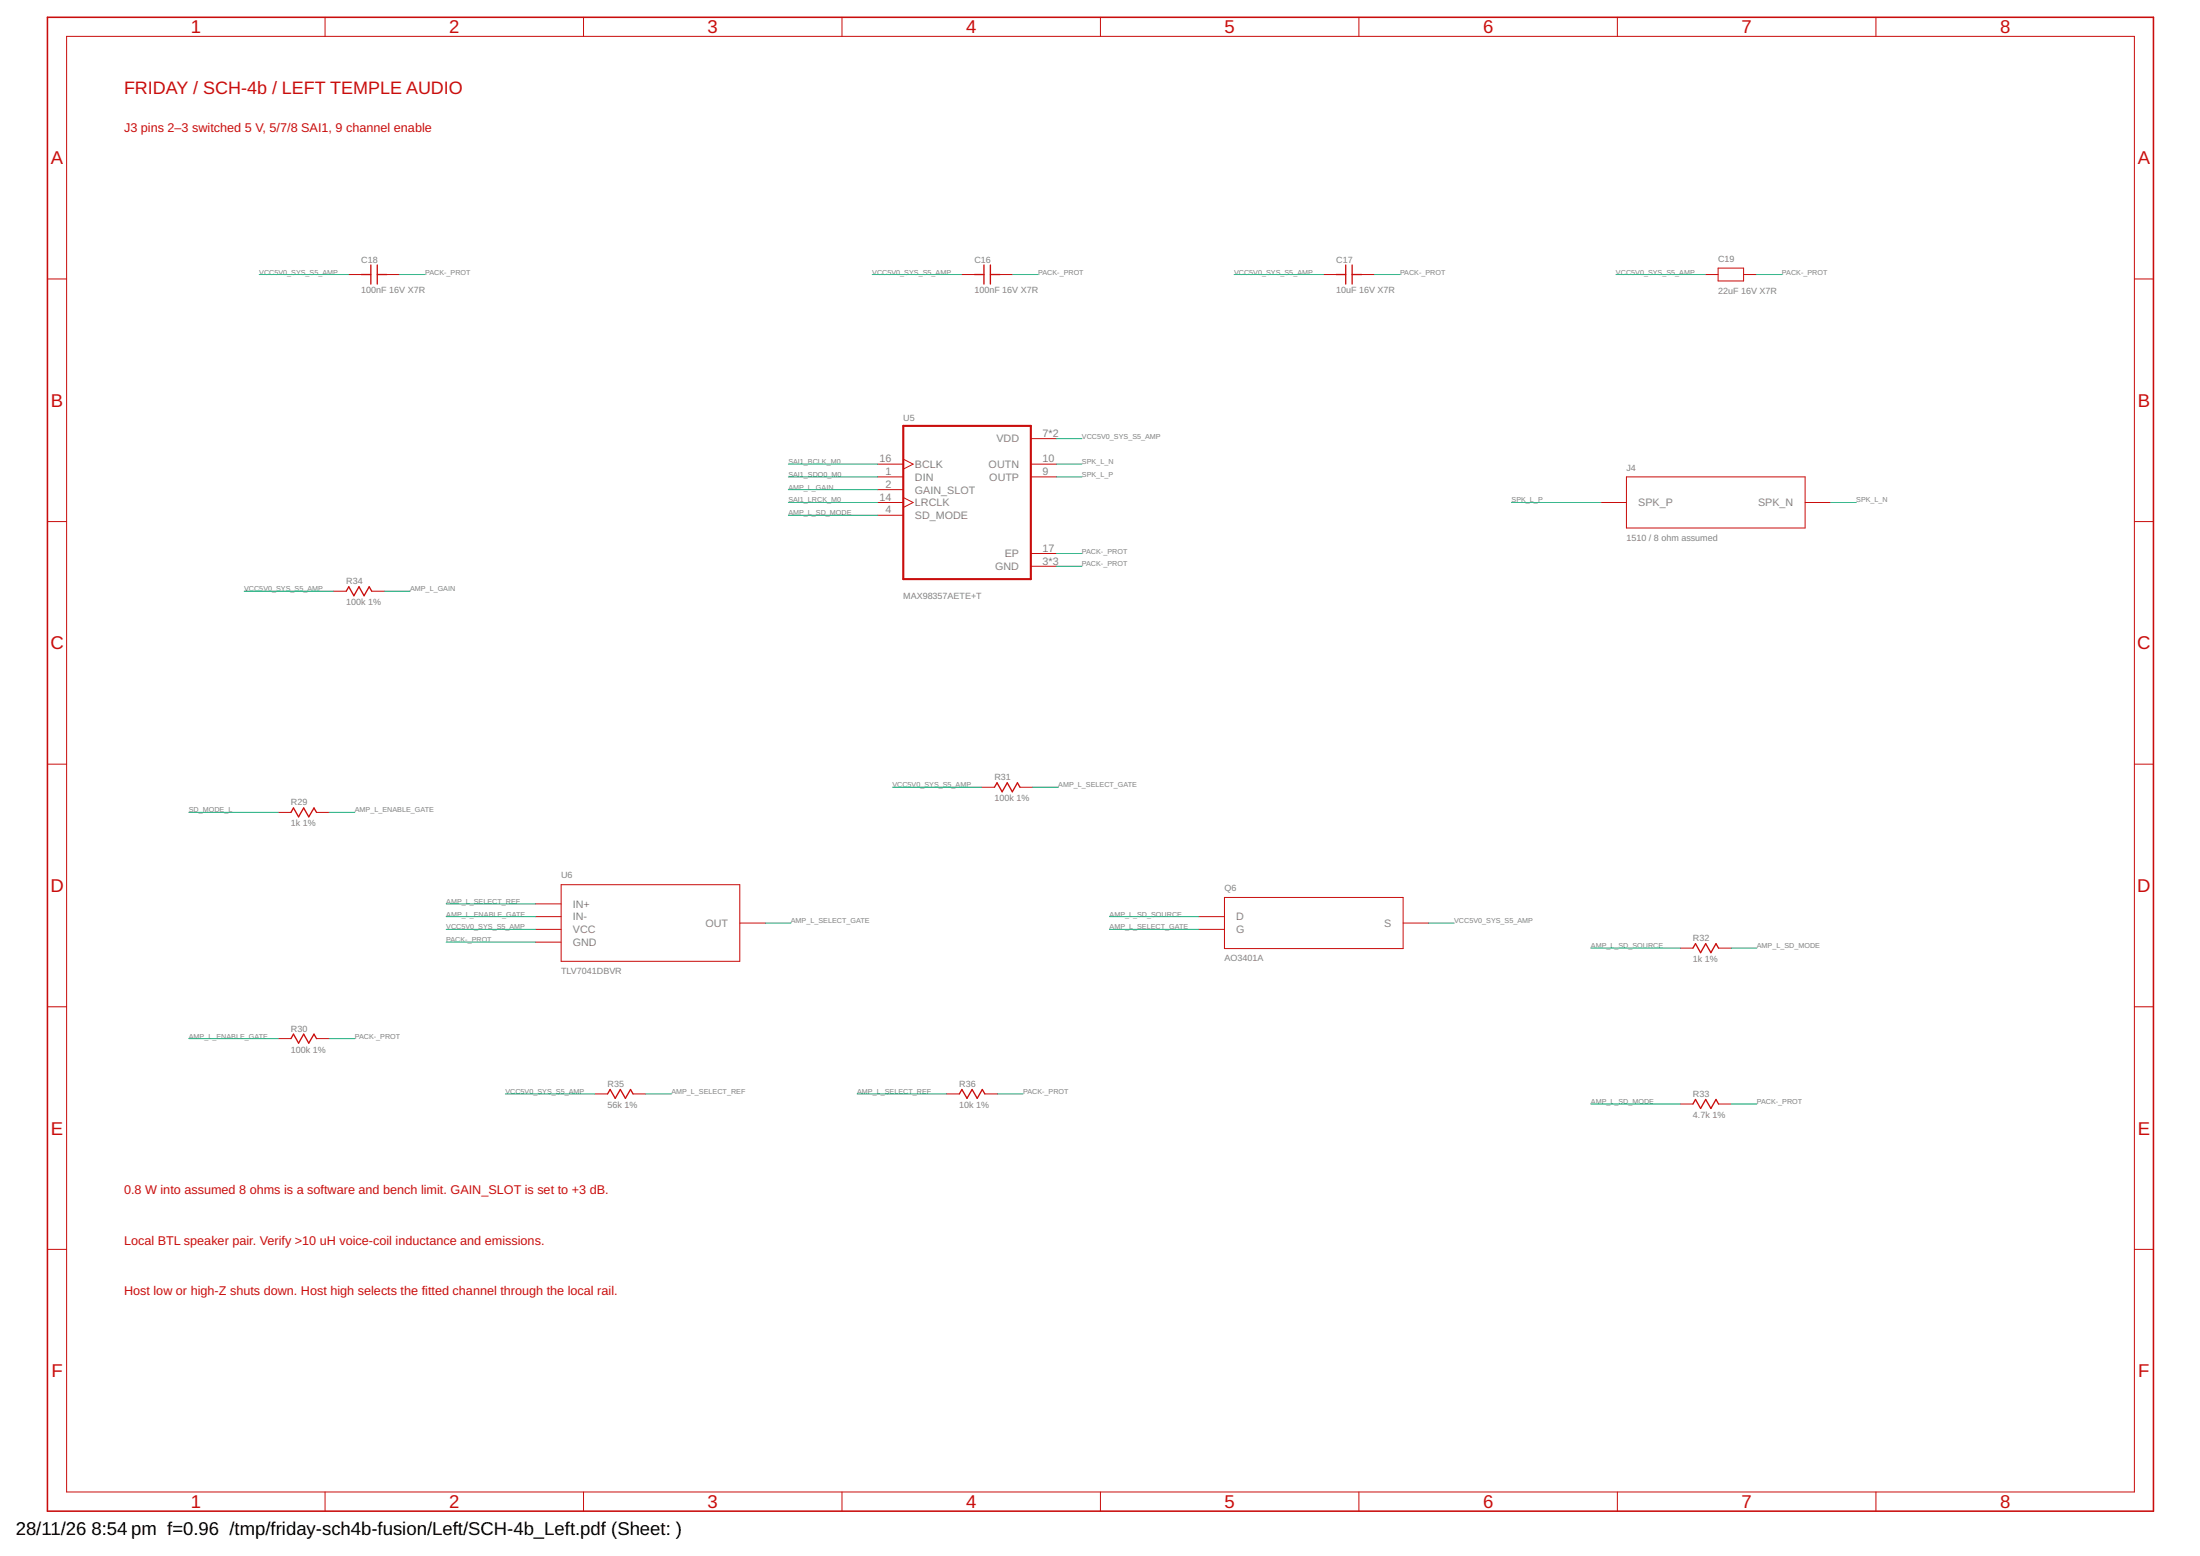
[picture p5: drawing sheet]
<svg xmlns="http://www.w3.org/2000/svg" width="420mm" height="297mm" viewBox="0 0 420 297" stroke-linecap="round" stroke-linejoin="round" font-family="sans-serif">
<path d="M9.1 3.3h402.2v285.2h-402.2z" fill="none" stroke="#c90d0c" stroke-width=".3"/>
<g fill="none" stroke="#c90d0c" stroke-width=".19">
<path d="M12.7 6.9h394.9v277.9h-394.9zM62.1 3.3v3.6M111.4 3.3v3.6M160.8 3.3v3.6M210.2 3.3v3.6M259.5 3.3v3.6M308.9 3.3v3.6M358.3 3.3v3.6M9.1 53.3h3.6M66.6 52.4h2.4M73.9 52.4h2.4M183.6 52.4h2.5"/>
<path d="M191 52.4h2.4M252.8 52.4h2.4M260.1 52.4h2.4M325.7 52.4h2.4M328.1 51.2h4.9v2.4h-4.9zM333 52.4h2.4M407.6 53.3h3.7M9.1 99.6h3.6M167.6 88.6h4.9M167.6 91h4.9M167.6 93.5h4.9M167.6 95.9h4.9"/>
<path d="M167.6 98.4h4.9M172.5 87.7l1.9 .9-1.9 1M172.5 95l1.9 .9-1.9 1M196.9 88.6h4.9M196.9 91h4.9M196.9 83.7h4.9M305.8 95.9h4.8M310.6 91h34.1v9.8h-34.1zM344.7 95.9h4.9M407.6 99.6h3.7M63.7 112.9h2.4M71 112.9h2.4"/>
<path d="M196.9 105.7h4.9M196.9 108.1h4.9M9.1 145.9h3.6M53.1 155.1h2.5M60.5 155.1h2.4M187.5 150.3h2.4M194.8 150.3h2.4M407.6 145.9h3.7M102.3 172.6h4.9M102.3 175h4.9M102.3 177.4h4.9M102.3 179.9h4.9"/>
<path d="M107.2 168.9h34.1v14.6h-34.1zM141.3 176.2h4.9M229 175h4.8M229 177.4h4.8M233.8 171.3h34.2v9.8h-34.2zM268 176.2h4.8M9.1 192.2h3.6M53.1 198.3h2.5M60.5 198.3h2.4M320.9 181h2.4M328.2 181h2.4M407.6 192.2h3.7"/>
<path d="M113.6 208.8h2.4M120.9 208.8h2.4M180.8 208.8h2.4M188.1 208.8h2.4M320.9 210.8h2.4M328.2 210.8h2.4M9.1 238.5h3.6M407.6 238.5h3.7M62.1 284.8v3.7M111.4 284.8v3.7M160.8 284.8v3.7M210.2 284.8v3.7"/>
<path d="M259.5 284.8v3.7M308.9 284.8v3.7M358.3 284.8v3.7"/>
</g>
<path d="M172.5 81.3h24.4v29.3h-24.4z" fill="none" stroke="#c90d0c" stroke-width=".4"/>
<g fill="none" stroke="#c90d0c" stroke-width=".25">
<path d="M69 52.4h1.8M70.8 50.6v3.6M72.1 52.4h1.8M72.1 50.6v3.6M186.1 52.4h1.8M187.9 50.6v3.6M189.1 50.6v3.6M189.1 52.4h1.9M255.2 52.4h1.8M257 50.6v3.6M258.2 52.4h1.9M258.2 50.6v3.6"/>
<path d="M66.1 112.9l.5-.9 1 1.7 1-1.7 .9 1.7 1-1.7 .5 .9M55.6 155.1l.4-.9 1 1.7 1-1.7 1 1.7 1-1.7 .5 .9M189.9 150.3l.5-.9 1 1.8 1-1.8 .9 1.8 1-1.8 .5 .9M55.6 198.3l.4-.9 1 1.7 1-1.7 1 1.7 1-1.7 .5 .9M323.3 181l.5-.9 1 1.8 1-1.8 .9 1.8 1-1.8 .5 .9M116 208.8l.5-.8 1 1.7 1-1.7 .9 1.7 1-1.7 .5 .8M183.2 208.8l.5-.8 1 1.7 1-1.7 .9 1.7 1-1.7 .5 .8M323.3 210.8l.5-.9 1 1.7 1-1.7 .9 1.7 1-1.7 .5 .9"/>
</g>
<g fill="none" stroke="#0dab76" stroke-width=".19">
<path d="M49.5 52.4h17.1M76.3 52.4h4.9M166.6 52.4h17M193.4 52.4h4.9M235.7 52.4h17.1M262.5 52.4h4.9M308.6 52.4h17.1M335.4 52.4h4.9M150.6 98.4h17M150.6 93.5h17M150.6 88.6h17M150.6 95.9h17"/>
<path d="M150.6 91h17M201.8 83.7h4.8M201.8 88.6h4.8M201.8 91h4.8M288.7 95.9h17.1M349.6 95.9h4.9M46.6 112.9h17.1M73.4 112.9h4.9M201.8 108.1h4.8M201.8 105.7h4.8M36.1 155.1h17M62.9 155.1h4.9"/>
<path d="M170.4 150.3h17.1M197.2 150.3h4.9M85.2 177.4h17.1M85.2 179.9h17.1M85.2 172.6h17.1M85.2 175h17.1M146.2 176.2h4.8M211.9 177.4h17.1M211.9 175h17.1M272.8 176.2h4.9M36.1 198.3h17M62.9 198.3h4.9"/>
<path d="M303.8 181h17.1M330.6 181h4.9M96.5 208.8h17.1M123.3 208.8h4.9M163.7 208.8h17.1M190.5 208.8h4.9M303.8 210.8h17.1M330.6 210.8h4.9"/>
</g>
<g font-size="3.5" fill="#c90d0c">
<text x="36.4" y="6.4">1</text>
<text x="85.8" y="6.4">2</text>
<text x="135.1" y="6.4">3</text>
<text x="184.5" y="6.4">4</text>
<text x="233.9" y="6.4">5</text>
<text x="283.2" y="6.4">6</text>
<text x="332.6" y="6.4">7</text>
<text x="382" y="6.4">8</text>
<text x="9.7" y="31.4">A</text>
<text x="408.3" y="31.4">A</text>
<text x="9.7" y="77.7">B</text>
<text x="408.3" y="77.7">B</text>
<text x="9.6" y="124">C</text>
<text x="408.2" y="124">C</text>
<text x="9.6" y="170.3">D</text>
<text x="408.2" y="170.3">D</text>
<text x="9.7" y="216.6">E</text>
<text x="408.3" y="216.6">E</text>
<text x="9.8" y="262.9">F</text>
<text x="408.4" y="262.9">F</text>
<text x="36.4" y="287.9">1</text>
<text x="85.8" y="287.9">2</text>
<text x="135.1" y="287.9">3</text>
<text x="184.5" y="287.9">4</text>
<text x="233.9" y="287.9">5</text>
<text x="283.2" y="287.9">6</text>
<text x="332.6" y="287.9">7</text>
<text x="382" y="287.9">8</text>
</g>
<g font-size="3.5">
<text x="3" y="293">28/11/26</text>
<text x="17.5" y="293">8:54 pm f=0.96 /tmp/friday-sch4b-fusion/Left/SCH-4b_Left.pdf (Sheet: )</text>
</g>
<text font-size="3.4" fill="#c90d0c" x="23.7" y="17.9">FRIDAY / SCH-4b / LEFT TEMPLE AUDIO</text>
<g font-size="2.4" fill="#c90d0c">
<text x="23.7" y="25.2">J3 pins 2–3 switched 5 V, 5/7/8 SAI1, 9 channel enable</text>
<text x="23.7" y="228">0.8 W into assumed 8 ohms is a software and bench limit. GAIN_SLOT is set to +3 dB.</text>
<text x="23.7" y="237.6">Local BTL speaker pair. Verify &gt;10 uH voice-coil inductance and emissions.</text>
<text x="23.7" y="247.2">Host low or high-Z shuts down. Host high selects the fitted channel through the local rail.</text>
</g>
<g font-size="2.1" fill="#808080">
<text x="199.1" y="83.4">7*2</text>
<text x="168" y="88.3">16</text>
<text x="174.7" y="89.3">BCLK</text>
<text x="188.8" y="89.3">OUTN</text>
<text x="190.3" y="84.5">VDD</text>
<text x="199.1" y="88.3">10</text>
<text x="168" y="95.6">14</text>
<text x="169.1" y="90.7">1</text>
<text x="169.1" y="93.1">2</text>
<text x="174.7" y="91.8">DIN</text>
<text x="174.7" y="94.2">GAIN_SLOT</text>
<text x="188.9" y="91.8">OUTP</text>
<text x="199.1" y="90.7">9</text>
<text x="169.1" y="98">4</text>
<text x="174.7" y="96.7">LRCLK</text>
<text x="174.7" y="99.1">SD_MODE</text>
<text x="312.9" y="96.7">SPK_P</text>
<text x="335.8" y="96.6">SPK_N</text>
<text x="191.9" y="106.4">EP</text>
<text x="199.1" y="105.3">17</text>
<text x="199.1" y="107.8">3*3</text>
<text x="190.1" y="108.8">GND</text>
<text x="109.4" y="173.3">IN+</text>
<text x="109.4" y="175.7">IN-</text>
<text x="109.4" y="178.2">VCC</text>
<text x="134.7" y="176.9">OUT</text>
<text x="236.1" y="175.7">D</text>
<text x="236.1" y="178.2">G</text>
<text x="264.4" y="176.9">S</text>
<text x="109.4" y="180.6">GND</text>
</g>
<g font-size="1.7" fill="#808080">
<text x="69" y="50.3">C18</text>
<text x="186.1" y="50.3">C16</text>
<text x="255.2" y="50.3">C17</text>
<text x="328.1" y="50">C19</text>
<text x="69" y="55.9">100nF 16V X7R</text>
<text x="186.1" y="55.9">100nF 16V X7R</text>
<text x="255.2" y="55.9">10uF 16V X7R</text>
<text x="328.1" y="56.1">22uF 16V X7R</text>
<text x="172.5" y="80.3">U5</text>
<text x="310.6" y="89.8">J4</text>
<text x="310.6" y="103.2">1510 / 8 ohm assumed</text>
<text x="66.1" y="111.5">R34</text>
<text x="66.1" y="115.6">100k 1%</text>
<text x="172.5" y="114.4">MAX98357AETE+T</text>
<text x="189.9" y="148.9">R31</text>
<text x="55.6" y="153.7">R29</text>
<text x="189.9" y="153">100k 1%</text>
<text x="55.6" y="157.8">1k 1%</text>
<text x="107.2" y="167.7">U6</text>
<text x="233.8" y="170.1">Q6</text>
<text x="323.3" y="179.7">R32</text>
<text x="107.2" y="186">TLV7041DBVR</text>
<text x="233.8" y="183.5">AO3401A</text>
<text x="323.3" y="183.7">1k 1%</text>
<text x="55.6" y="196.9">R30</text>
<text x="55.6" y="201">100k 1%</text>
<text x="116" y="207.5">R35</text>
<text x="183.2" y="207.5">R36</text>
<text x="323.3" y="209.4">R33</text>
<text x="116" y="211.5">56k 1%</text>
<text x="183.2" y="211.5">10k 1%</text>
<text x="323.3" y="213.4">4.7k 1%</text>
</g>
<g font-size="1.4" fill="#808080">
<text x="49.5" y="52.4">VCC5V0_SYS_S5_AMP</text>
<text x="81.2" y="52.4">PACK-_PROT</text>
<text x="166.6" y="52.4">VCC5V0_SYS_S5_AMP</text>
<text x="198.3" y="52.4">PACK-_PROT</text>
<text x="235.7" y="52.4">VCC5V0_SYS_S5_AMP</text>
<text x="267.4" y="52.4">PACK-_PROT</text>
<text x="308.6" y="52.4">VCC5V0_SYS_S5_AMP</text>
<text x="340.3" y="52.4">PACK-_PROT</text>
<text x="206.6" y="83.7">VCC5V0_SYS_S5_AMP</text>
<text x="150.6" y="88.6">SAI1_BCLK_M0</text>
<text x="206.6" y="88.6">SPK_L_N</text>
<text x="150.6" y="93.5">AMP_L_GAIN</text>
<text x="150.6" y="95.9">SAI1_LRCK_M0</text>
<text x="150.6" y="91">SAI1_SDO0_M0</text>
<text x="206.6" y="91">SPK_L_P</text>
<text x="288.7" y="95.9">SPK_L_P</text>
<text x="354.5" y="95.9">SPK_L_N</text>
<text x="150.6" y="98.4">AMP_L_SD_MODE</text>
<text x="206.6" y="105.7">PACK-_PROT</text>
<text x="46.6" y="112.9">VCC5V0_SYS_S5_AMP</text>
<text x="78.3" y="112.9">AMP_L_GAIN</text>
<text x="206.6" y="108.1">PACK-_PROT</text>
<text x="36.1" y="155.1">SD_MODE_L</text>
<text x="67.8" y="155.1">AMP_L_ENABLE_GATE</text>
<text x="170.4" y="150.3">VCC5V0_SYS_S5_AMP</text>
<text x="202.1" y="150.3">AMP_L_SELECT_GATE</text>
<text x="85.2" y="172.5">AMP_L_SELECT_REF</text>
<text x="85.2" y="177.4">VCC5V0_SYS_S5_AMP</text>
<text x="85.2" y="179.9">PACK-_PROT</text>
<text x="85.2" y="175">AMP_L_ENABLE_GATE</text>
<text x="151" y="176.2">AMP_L_SELECT_GATE</text>
<text x="211.9" y="177.4">AMP_L_SELECT_GATE</text>
<text x="211.9" y="175">AMP_L_SD_SOURCE</text>
<text x="277.7" y="176.2">VCC5V0_SYS_S5_AMP</text>
<text x="303.8" y="181">AMP_L_SD_SOURCE</text>
<text x="335.5" y="181">AMP_L_SD_MODE</text>
<text x="36.1" y="198.3">AMP_L_ENABLE_GATE</text>
<text x="67.8" y="198.3">PACK-_PROT</text>
<text x="96.5" y="208.8">VCC5V0_SYS_S5_AMP</text>
<text x="128.2" y="208.8">AMP_L_SELECT_REF</text>
<text x="163.7" y="208.8">AMP_L_SELECT_REF</text>
<text x="195.4" y="208.8">PACK-_PROT</text>
<text x="303.8" y="210.7">AMP_L_SD_MODE</text>
<text x="335.5" y="210.7">PACK-_PROT</text>
</g>
</svg>
